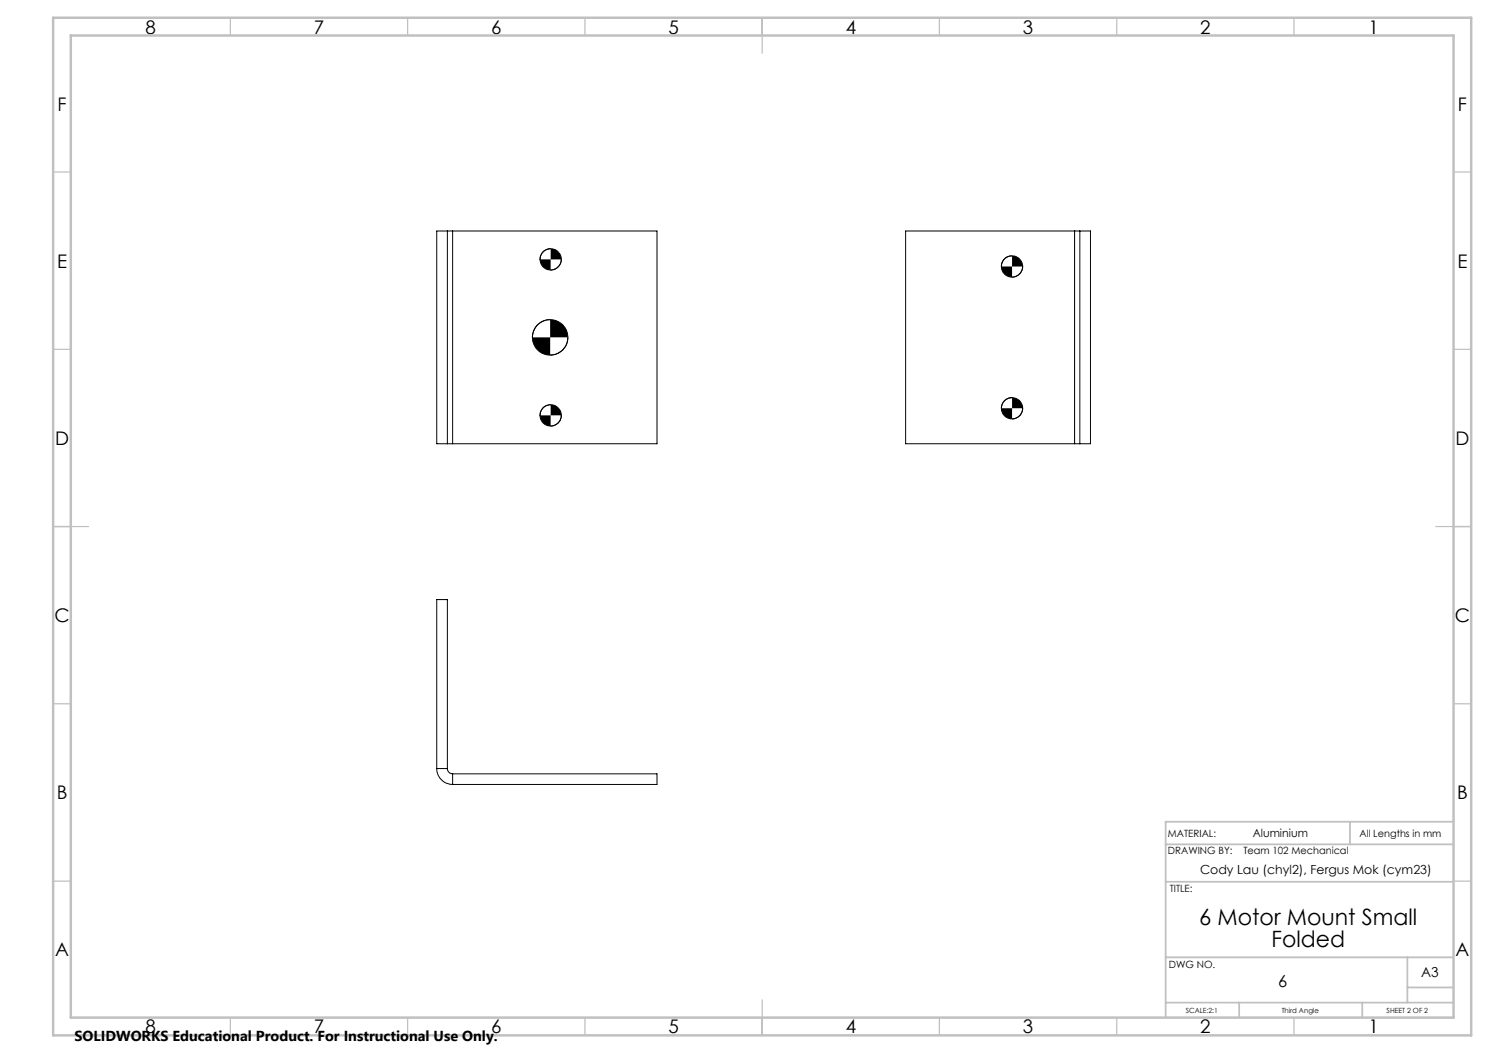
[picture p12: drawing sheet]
<svg xmlns="http://www.w3.org/2000/svg" width="420mm" height="297mm" viewBox="0 0 420 297" stroke-linecap="round" stroke-linejoin="round" font-family="sans-serif">
<g fill="none" stroke="#000" stroke-width=".28">
<path d="M126.2 65.2h1.5M126.2 65.2h-3v60h3M126.2 65.2v60M127.7 65.2h57.6v60h-57.6M127.7 65.2v60M155.3 70.2a2.95 2.95 0 0 0-3 3M158.3 73.2a3.1 3.1 0 0 1-3 3M285.5 72.1a3.1 3.1 0 0 0-3.1 3.1M288.5 75.2a3.1 3.1 0 0 1-3 3M303.1 65.2h1.5M303.1 65.2h-47.7v60h47.7M303.1 65.2v60"/>
<path d="M304.6 65.2h3v60h-3M304.6 65.2v60M155.2 90.2a5 5 0 0 0-5 4.9M160.2 95.1a5 5 0 0 1-5 5.1M155.3 114.2a3 3 0 0 0-3 3M158.3 117.2a3 3 0 0 1-3 3M285.5 112.1a3.1 3.1 0 0 0-3.1 3M288.5 115.1a3 3 0 0 1-3 3M126.2 125.2h1.5M303.1 125.2h1.5M123.2 216.8a4.5 4.5 0 0 0 4.5 4.5M123.2 216.8v-47.7h3v47.7"/>
<path d="M123.2 216.8h3M126.2 216.8a1.51 1.51 0 0 0 1.5 1.5M127.7 218.3v3M127.7 218.3h57.6v3h-57.6"/>
<circle cx="155.3" cy="73.1" r="3"/>
<circle cx="285.5" cy="75.2" r="3"/>
<circle cx="155.2" cy="95.2" r="5"/>
<circle cx="155.3" cy="117.1" r="3"/>
<circle cx="285.5" cy="115.2" r="3"/>
</g>
<g fill="none" stroke="#c0c0c0" stroke-width=".35">
<path d="M65 5v5M115 5v5M165 5v5M215 5v10M265 5v5M315 5v5M365 5v5M15 48.5h5M410 48.5h5M15 98.5h5M410 98.5h5M15 148.5h10"/>
<path d="M405 148.5h10M15 198.5h5M410 198.5h5M15 248.5h5M410 248.5h5M65 287v5M115 287v5M165 287v5M215 282v10M265 287v5M315 287v5M365 287v5"/>
</g>
<path d="M328.8 238.2h81.2M380.8 231.8v6.4M410 231.8h-81.2v55.2M328.8 248.7h81.2M328.8 270h81.2M397 270v12.8M397 278.5h13M328.8 282.8h81.2M349.5 282.8v4.2M384.2 282.8v4.2" fill="none" stroke="#c0c0c0" stroke-width=".5"/>
<path d="M15 5h400v287h-400zM20 10h390v277h-390z" fill="none" stroke="#c0c0c0" stroke-width=".7"/>
<path d="M150.2 95.1a5 5 0 0 0 5 5.1v-5.1zM155.2 90.2v4.9h5a5 5 0 0 0-5-4.9zM152.3 73.2a3 3 0 0 0 3 3v-3zM155.3 70.2v3h3a3 3 0 0 0-3-3zM152.3 117.2a2.95 2.95 0 0 0 3 3v-3zM155.3 114.2v3h3a3 3 0 0 0-3-3zM282.4 75.2a3.1 3.1 0 0 0 3.1 3v-3zM285.5 72.1v3.1h3a3.1 3.1 0 0 0-3-3.1zM282.4 115.1a3 3 0 0 0 3.1 3v-3zM285.5 112.1v3h3a3.1 3.1 0 0 0-3-3z" fill="#000"/>
<g font-size="6.3">
<text x="338.3" y="260.9">6 Motor Mount Small</text>
<text x="358.6" y="267.2">Folded</text>
</g>
<g font-size="5.3">
<text x="41" y="9.5">8</text>
<text x="88.5" y="9.5">7</text>
<text x="138.5" y="9.5">6</text>
<text x="188.5" y="9.5">5</text>
<text x="238.5" y="9.5">4</text>
<text x="288.5" y="9.5">3</text>
<text x="338.5" y="9.5">2</text>
<text x="386" y="9.5">1</text>
<text x="16.2" y="31.3">F</text>
<text x="411.2" y="31.3">F</text>
<text x="16.1" y="75.5">E</text>
<text x="411.1" y="75.5">E</text>
<text x="15.5" y="125.5">D</text>
<text x="410.5" y="125.5">D</text>
<text x="15.4" y="175.5">C</text>
<text x="410.4" y="175.5">C</text>
<text x="16" y="225.5">B</text>
<text x="411" y="225.5">B</text>
<text x="15.5" y="269.8">A</text>
<text x="410.5" y="269.8">A</text>
<text x="41" y="291.5">8</text>
<text x="88.5" y="291.5">7</text>
<text x="138.5" y="291.5">6</text>
<text x="188.5" y="291.5">5</text>
<text x="238.5" y="291.5">4</text>
<text x="288.5" y="291.5">3</text>
<text x="338.5" y="291.5">2</text>
<text x="386" y="291.5">1</text>
</g>
<text font-size="4.7" x="360.5" y="278.4">6</text>
<text font-size="4.1" x="21" y="293.7">SOLIDWORKS Educational Product. For Instructional Use Only.</text>
<text font-size="3.9" x="400.9" y="275.5">A3</text>
<text font-size="3.5" x="338.5" y="246.5">Cody Lau (chyl2), Fergus Mok (cym23)</text>
<text font-size="3.2" x="353.4" y="236.2">Aluminium</text>
<g font-size="2.8">
<text x="329.4" y="236.2">MATERIAL:</text>
<text x="383.5" y="236.2">All Lengths in mm</text>
<text x="329.4" y="241">DRAWING BY:</text>
<text x="350.7" y="241">Team 102 Mechanical</text>
<text x="329.9" y="251.7">TITLE:</text>
<text x="329.7" y="272.9">DWG NO.</text>
</g>
<g font-size="2">
<text x="334.5" y="285.6">SCALE:2:1</text>
<text x="361.5" y="285.6">Third Angle</text>
<text x="391.1" y="285.6">SHEET 2 OF 2</text>
</g>
</svg>
